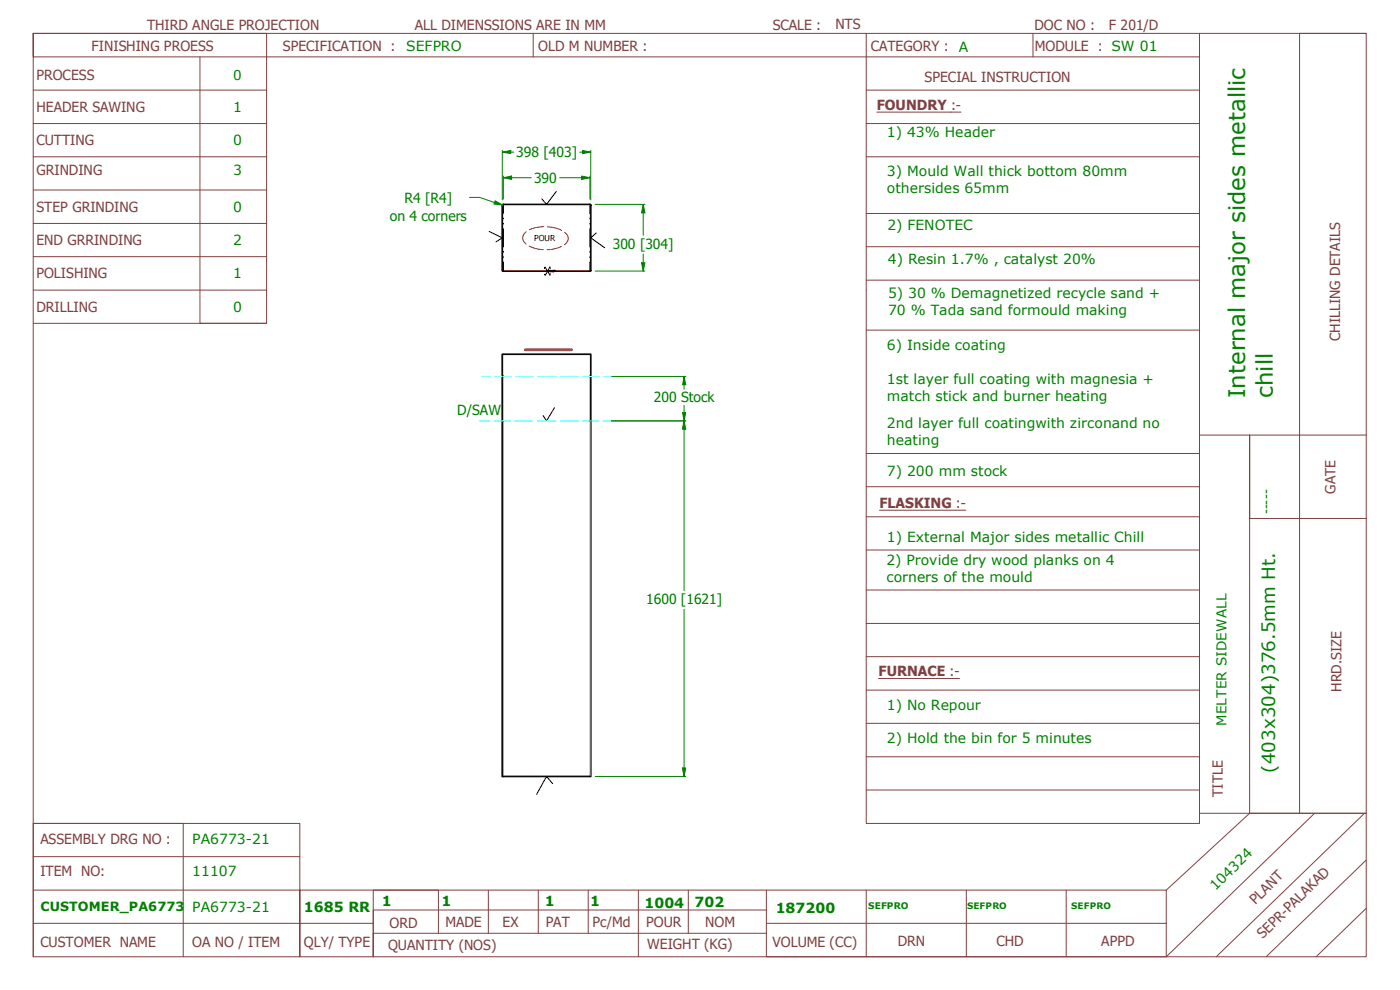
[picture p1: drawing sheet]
<svg xmlns="http://www.w3.org/2000/svg" width="420mm" height="297mm" viewBox="0 0 420 297" stroke-linecap="round" stroke-linejoin="round" font-family="sans-serif">
<!-- layer: Visible (ANSI) -->
<path d="M177.3 61.6v19.5M177.4 61.6l-.4-.3-26.1 .1-.2 19.7 .3 .3M151.1 81.3h25.9M177.4 81.1l-.3 .3M177 113h.3M177.3 113v-6.7h-26.6v6.7h.4h-.4v13.3h.4h-.4v106.7h26.6v-106.7M177.3 113v13.3M177 126.3h.3" fill="none" stroke="#000" stroke-width=".51"/>
<!-- layer: Visible Narrow (ANSI) -->
<path d="M151.1 113v120M177 113v120" fill="none" stroke="#c0c0c0" stroke-width=".3"/>
<!-- layer: Title (ANSI) -->
<g fill="none" stroke="#804040" stroke-width=".3">
<path d="M60 17.1v79.9h20M160 10v7.1M260 10v237.1h100v-3.1M310 10v7.1M360 17.1v226.9h50h-20M360 17.1h-350v-7.1v277.1h400v-277.1h-400h70v87h-70M360 10v7.1M410 10h-20v234h-15v-113.5v25.1h35M10 37.1h70M10 27h70M260 37.1h100M260 27h100"/>
<path d="M263.1 33.6h25.3M10 47h70M10 57h70M260 47h100M10 67h70M10 77h70M260 64.1h100M260 74h100M10 87h70M260 84.1h100M260 99h100M260 136.1h100"/>
<path d="M360 130.5h50M260 146h100M260 155.1h100M264 153.1h25.9M260 165h100M260 177h100M260 187.1h100M260 197h100M260 207.1h100M260 217h100M263.7 203.6h24.3M260 227.1h100"/>
<path d="M260 237h100M10 247.1h45v40M10 257h80M375 244l-25 23.1M394.5 244l-44.5 43.1M409.5 244l-44.5 43.1M410 258l-30 29.1M10 277h102M10 267.1h80M146.6 267.1v12.9M161.5 267.1v12.9M176.5 267.1v12.9"/>
<path d="M191.6 267.1v20M206.6 267.1v12.9M230 267.1v20h120M230 273h-118v14.1M230 277h120M260 267.1v20M290 267.1v20M320 267.1v20M410 272.5l-15 14.6M10 287.1v-40h80v40v-20h260v20M131.6 280v-12.9h-19.6v20M230 280h-118v7.1"/>
</g>
<!-- layer: Sketch Geometry (ANSI) -->
<g fill="none" stroke="#000" stroke-width=".3">
<path d="M166.9 57.5l-2.9 3.8-1.4-1.6M146.8 69.5l3.9 1.9-1.9 1.2M151.1 61.3v2.8M151.1 65.5v.1M151.1 67v.2M151.1 68.6v5.5M151.1 75.4v.3M151.1 77v.3M151.1 78.6v2.7M177 61.3v2.8M177 65.5v.1M177 67v.2"/>
<path d="M177 68.6v5.5M177 75.4v.3M177 77v.3M177 78.6v2.7M178.9 69.9l-1.6 1.5 4.2 2.9M163.4 80.6l.2-.5 1.4 2.4 .2-.3M165.2 80.6l-.2-.5-1.4 2.5-.2-.3M166.4 122.3l-2.4 4-1-1.6M165.9 235.1l-1.9-2.1-3 5.4"/>
</g>
<path d="M157.7 105h13.8" fill="none" stroke="#f00" stroke-width=".83"/>
<!-- layer: Dimension (ANSI) -->
<path d="M193 78.9v2.4" fill="none" stroke="#008000" stroke-width=".3"/>
<path d="M192.5 78.9h1l-.5 2.4z" fill-rule="evenodd" fill="#008000"/>
<path d="M192.5 78.9h1l-.5 2.4zM193 61.3v2.6" fill="none" stroke="#008000" stroke-width=".3"/>
<path d="M193 61.3l.5 2.6h-1z" fill-rule="evenodd" fill="#008000"/>
<path d="M150.7 45.6h2.6M178.6 61.3h14.9M193 61.3l.5 2.6h-1zM193 63.9v6.7M193 76.2v2.7M178.6 81.3h14.9" fill="none" stroke="#008000" stroke-width=".3"/>
<path d="M150.7 45.6l2.6-.5v1z" fill-rule="evenodd" fill="#008000"/>
<path d="M150.7 45.6l2.6-.5v1zM174.8 45.6h2.5" fill="none" stroke="#008000" stroke-width=".3"/>
<path d="M174.8 45.1l2.5 .5-2.5 .5z" fill-rule="evenodd" fill="#008000"/>
<path d="M150.7 45.1v14.9M153.3 45.6h.9M174 45.6h.8M174.6 53.3h2.4M174.8 45.1l2.5 .5-2.5 .5zM177.3 45.1v14.9" fill="none" stroke="#008000" stroke-width=".3"/>
<path d="M174.6 52.8l2.4 .5-2.4 .5z" fill-rule="evenodd" fill="#008000"/>
<path d="M151.1 53.3h2.4M174.6 52.8l2.4 .5-2.4 .5z" fill="none" stroke="#008000" stroke-width=".3"/>
<path d="M151.1 53.3l2.4-.5v1z" fill-rule="evenodd" fill="#008000"/>
<path d="M151.1 53.3l2.4-.5v1zM151.1 52.8v6.9M153.5 53.3h5.9M168 53.3h6.6M177 52.8v6.9M205.3 123.8v2.5" fill="none" stroke="#008000" stroke-width=".3"/>
<path d="M204.9 123.8h.9l-.5 2.5z" fill-rule="evenodd" fill="#008000"/>
<path d="M205.3 113v2.4M204.9 123.8h.9l-.5 2.5z" fill="none" stroke="#008000" stroke-width=".3"/>
<path d="M205.3 113l.5 2.4h-.9z" fill-rule="evenodd" fill="#008000"/>
<path d="M148.4 60.8l2.4 .7M183.5 113h22.3M205.3 113l.5 2.4h-.9zM205.3 115.4v1.4M183.5 126.3h22.3M205.3 121.6v2.2" fill="none" stroke="#008000" stroke-width=".3"/>
<!-- layer: Centerline (ANSI) -->
<g fill="none" stroke="#0ff" stroke-width=".3">
<path d="M144.6 113h2.5M148.3 113h2.4M151.1 113h2.4M154.7 113h5.3M161.4 113h5.5M168.3 113h5.3M174.8 113h5M181 113h2.5M144 126.3h.1M144.4 126.3h2.7M148.3 126.3h4.9M154.5 126.3h5.3"/>
<path d="M161.2 126.3h5.7M168.3 126.3h5.3M174.8 126.3h5M181 126.3h2.5"/>
</g>
<!-- layer: Sketch Geometry (ANSI) -->
<path d="M157.9 69.5a2.2 2.2 0 0 0 0 3.8M158.8 73.8a10 10 0 0 0 4.3 1.1M163.2 68h-.1a10.2 10.2 0 0 0-4.2 .9M164.3 68.1a9.3 9.3 0 0 1 4.2 1M168.5 74a10.2 10.2 0 0 1-4.3 .9M169.5 69.7a2.08 2.08 0 0 1-.1 3.7" fill="none" stroke="#f00" stroke-width=".3"/>
<!-- layer: Dimension (ANSI) -->
<path d="M148.6 60.2l2.2 1.3-2.5-.3z" fill-rule="evenodd" fill="#008000"/>
<path d="M140.9 59.2h3.1l4.4 1.6M148.6 60.2l2.2 1.3-2.5-.3zM205.3 126.3v2.5" fill="none" stroke="#008000" stroke-width=".3"/>
<path d="M205.3 126.3l.5 2.5h-1z" fill-rule="evenodd" fill="#008000"/>
<path d="M205.3 126.3l.5 2.5h-1zM205.3 230.4v2.6" fill="none" stroke="#008000" stroke-width=".3"/>
<path d="M204.8 230.4h1l-.5 2.6z" fill-rule="evenodd" fill="#008000"/>
<path d="M183.5 126.3h22.3M205.3 128.8v48.4M205.3 182.8v47.6M178.6 233h27.2M204.8 230.4h1l-.5 2.6z" fill="none" stroke="#008000" stroke-width=".3"/>
<g font-size="6.9" fill="#008000">
<text x="373.7" y="119.5" transform="rotate(-90 373.7 119.5)">Internal major sides metallic</text>
<text x="382" y="119.5" transform="rotate(-90 382 119.5)">chill</text>
</g>
<text font-size="5.5" fill="#008000" x="382.7" y="231.8" transform="rotate(-90 382.7 231.8)">(403x304)376.5mm Ht.</text>
<text font-size="4.6" fill="#008000" x="381.3" y="154.4" transform="rotate(-90 381.3 154.4)">-----</text>
<g font-size="4.2" fill="#804040">
<text x="44.1" y="8.9">THIRD ANGLE PROJECTION</text>
<text x="124.5" y="8.9">ALL DIMENSSIONS ARE IN MM</text>
<text x="231.9" y="8.9">SCALE :</text>
<text x="250.7" y="8.8">NTS</text>
<text x="310.5" y="8.9">DOC NO :</text>
<text x="332.8" y="9">F 201/D</text>
<text x="27.5" y="15.2">FINISHING PROESS</text>
<text x="84.9" y="15.2">SPECIFICATION :</text>
<text x="161.5" y="15.2">OLD M NUMBER :</text>
<text x="261.3" y="15.2">CATEGORY :</text>
<text x="310.6" y="15.2">MODULE : SW 01</text>
<text x="10.9" y="24.1">PROCESS</text>
<text x="277.5" y="24.6">SPECIAL INSTRUCTION</text>
<text x="10.9" y="33.6">HEADER SAWING</text>
<text x="263.1" y="32.9">FOUNDRY :-</text>
<text x="10.9" y="43.5">CUTTING</text>
<text x="10.9" y="52.5">GRINDING</text>
<text x="10.9" y="63.7">STEP GRINDING</text>
<text x="10.9" y="73.4">END GRRINDING</text>
<text x="10.9" y="83.5">POLISHING</text>
<text x="10.9" y="93.6">DRILLING</text>
<text x="402.2" y="102.3" transform="rotate(-90 402.2 102.3)">CHILLING DETAILS</text>
<text x="400.8" y="148.1" transform="rotate(-90 400.8 148.1)">GATE</text>
<text x="264" y="152.4">FLASKING :-</text>
<text x="263.7" y="202.9">FURNACE :-</text>
<text x="402.6" y="207.6" transform="rotate(-90 402.6 207.6)">HRD.SIZE</text>
<text x="367" y="239.1" transform="rotate(-90 367 239.1)">TITLE</text>
<text x="12.1" y="253.1">ASSEMBLY DRG NO :</text>
<text x="12.1" y="262.9">ITEM NO:</text>
<text x="376.7" y="271.5" transform="rotate(-44 376.7 271.5)">PLANT</text>
<text x="116.9" y="278.5">ORD</text>
<text x="133.7" y="278.1">MADE</text>
<text x="150.8" y="278.1">EX</text>
<text x="163.8" y="278.1">PAT</text>
<text x="177.9" y="278.2">Pc/Md</text>
<text x="193.9" y="278.1">POUR</text>
<text x="211.6" y="278.1">NOM</text>
<text x="379" y="281.7" transform="rotate(-44 379 281.7)">SEPR-PALAKAD</text>
<text x="12.1" y="284">CUSTOMER NAME</text>
<text x="57.7" y="284.1">OA NO / ITEM</text>
<text x="91.2" y="284.2">QLY/ TYPE</text>
<text x="116.5" y="285">QUANTITY (NOS)</text>
<text x="194.2" y="284.6">WEIGHT (KG)</text>
<text x="231.8" y="284.1">VOLUME (CC)</text>
<text x="269.4" y="283.9">DRN</text>
<text x="299" y="284">CHD</text>
<text x="330.5" y="283.9">APPD</text>
</g>
<g font-size="4.2" fill="#008000">
<text x="121.9" y="15.2">SEFPRO</text>
<text x="287.8" y="15.7">A</text>
<text x="70" y="33.6">1</text>
<text x="266.2" y="41.2">1) 43% Header</text>
<text x="70" y="43.5">0</text>
<text x="154.9" y="47.2">398 [403]</text>
<text x="70" y="52.5">3</text>
<text x="266.2" y="52.7">3) Mould Wall thick bottom 80mm</text>
<text x="160.3" y="54.8">390</text>
<text x="266.2" y="57.8">othersides 65mm</text>
<text x="70" y="63.7">0</text>
<text x="121.4" y="60.9">R4 [R4]</text>
<text x="117" y="66.3">on 4 corners</text>
<text x="266.3" y="69.1">2) FENOTEC</text>
<text x="70" y="73.5">2</text>
<text x="183.9" y="74.6">300 [304]</text>
<text x="70" y="83.4">1</text>
<text x="266.4" y="79.2">4) Resin 1.7% , catalyst 20%</text>
<text x="266.5" y="89.4">5) 30 % Demagnetized recycle sand +</text>
<text x="70" y="93.7">0</text>
<text x="266.5" y="94.5">70 % Tada sand formould making</text>
<text x="266.2" y="104.9">6) Inside coating</text>
<text x="266.2" y="115.2">1st layer full coating with magnesia +</text>
<text x="137.2" y="124.5">D/SAW</text>
<text x="196.2" y="120.7">200 Stock</text>
<text x="266.2" y="120.3">match stick and burner heating</text>
<text x="266.2" y="128.4">2nd layer full coatingwith zirconand no</text>
<text x="266.2" y="133.5">heating</text>
<text x="266.2" y="142.7">7) 200 mm stock</text>
<text x="266.2" y="162.7">1) External Major sides metallic Chill</text>
<text x="266" y="169.7">2) Provide dry wood planks on 4</text>
<text x="266" y="174.7">corners of the mould</text>
<text x="193.9" y="181.2">1600 [1621]</text>
<text x="266.2" y="213">1) No Repour</text>
<text x="266.2" y="223.1">2) Hold the bin for 5 minutes</text>
<text x="57.7" y="253.1">PA6773-21</text>
<text x="57.7" y="262.9">11107</text>
<text x="364.7" y="267.4" transform="rotate(-44 364.7 267.4)">104324</text>
<text x="57.7" y="273.7">PA6773-21</text>
<text x="91.2" y="273.6">1685 RR</text>
<text x="114.6" y="271.8">1</text>
<text x="132.5" y="272">1</text>
<text x="163.5" y="271.9">1</text>
<text x="177.2" y="271.8">1</text>
<text x="193.4" y="272.5">1004</text>
<text x="208.5" y="272.3">702</text>
<text x="232.8" y="273.9">187200</text>
</g>
<g font-size="4.1" fill="#008000">
<text x="70" y="24.1">0</text>
<text x="368.1" y="217.8" transform="rotate(-90 368.1 217.8)">MELTER SIDEWALL</text>
</g>
<text font-size="3.8" fill="#008000" x="12.1" y="273.5">CUSTOMER_PA6773</text>
<g font-size="2.7" fill="#008000">
<text x="260.5" y="272.8">SEFPRO</text>
<text x="290.3" y="272.8">SEFPRO</text>
<text x="321.4" y="272.8">SEFPRO</text>
</g>
<text font-size="2.5" x="160.3" y="72.2" transform="rotate(1 160.3 72.2)">POUR</text>
<text font-size="1.3" x="165" y="81.9">HF</text>
</svg>
